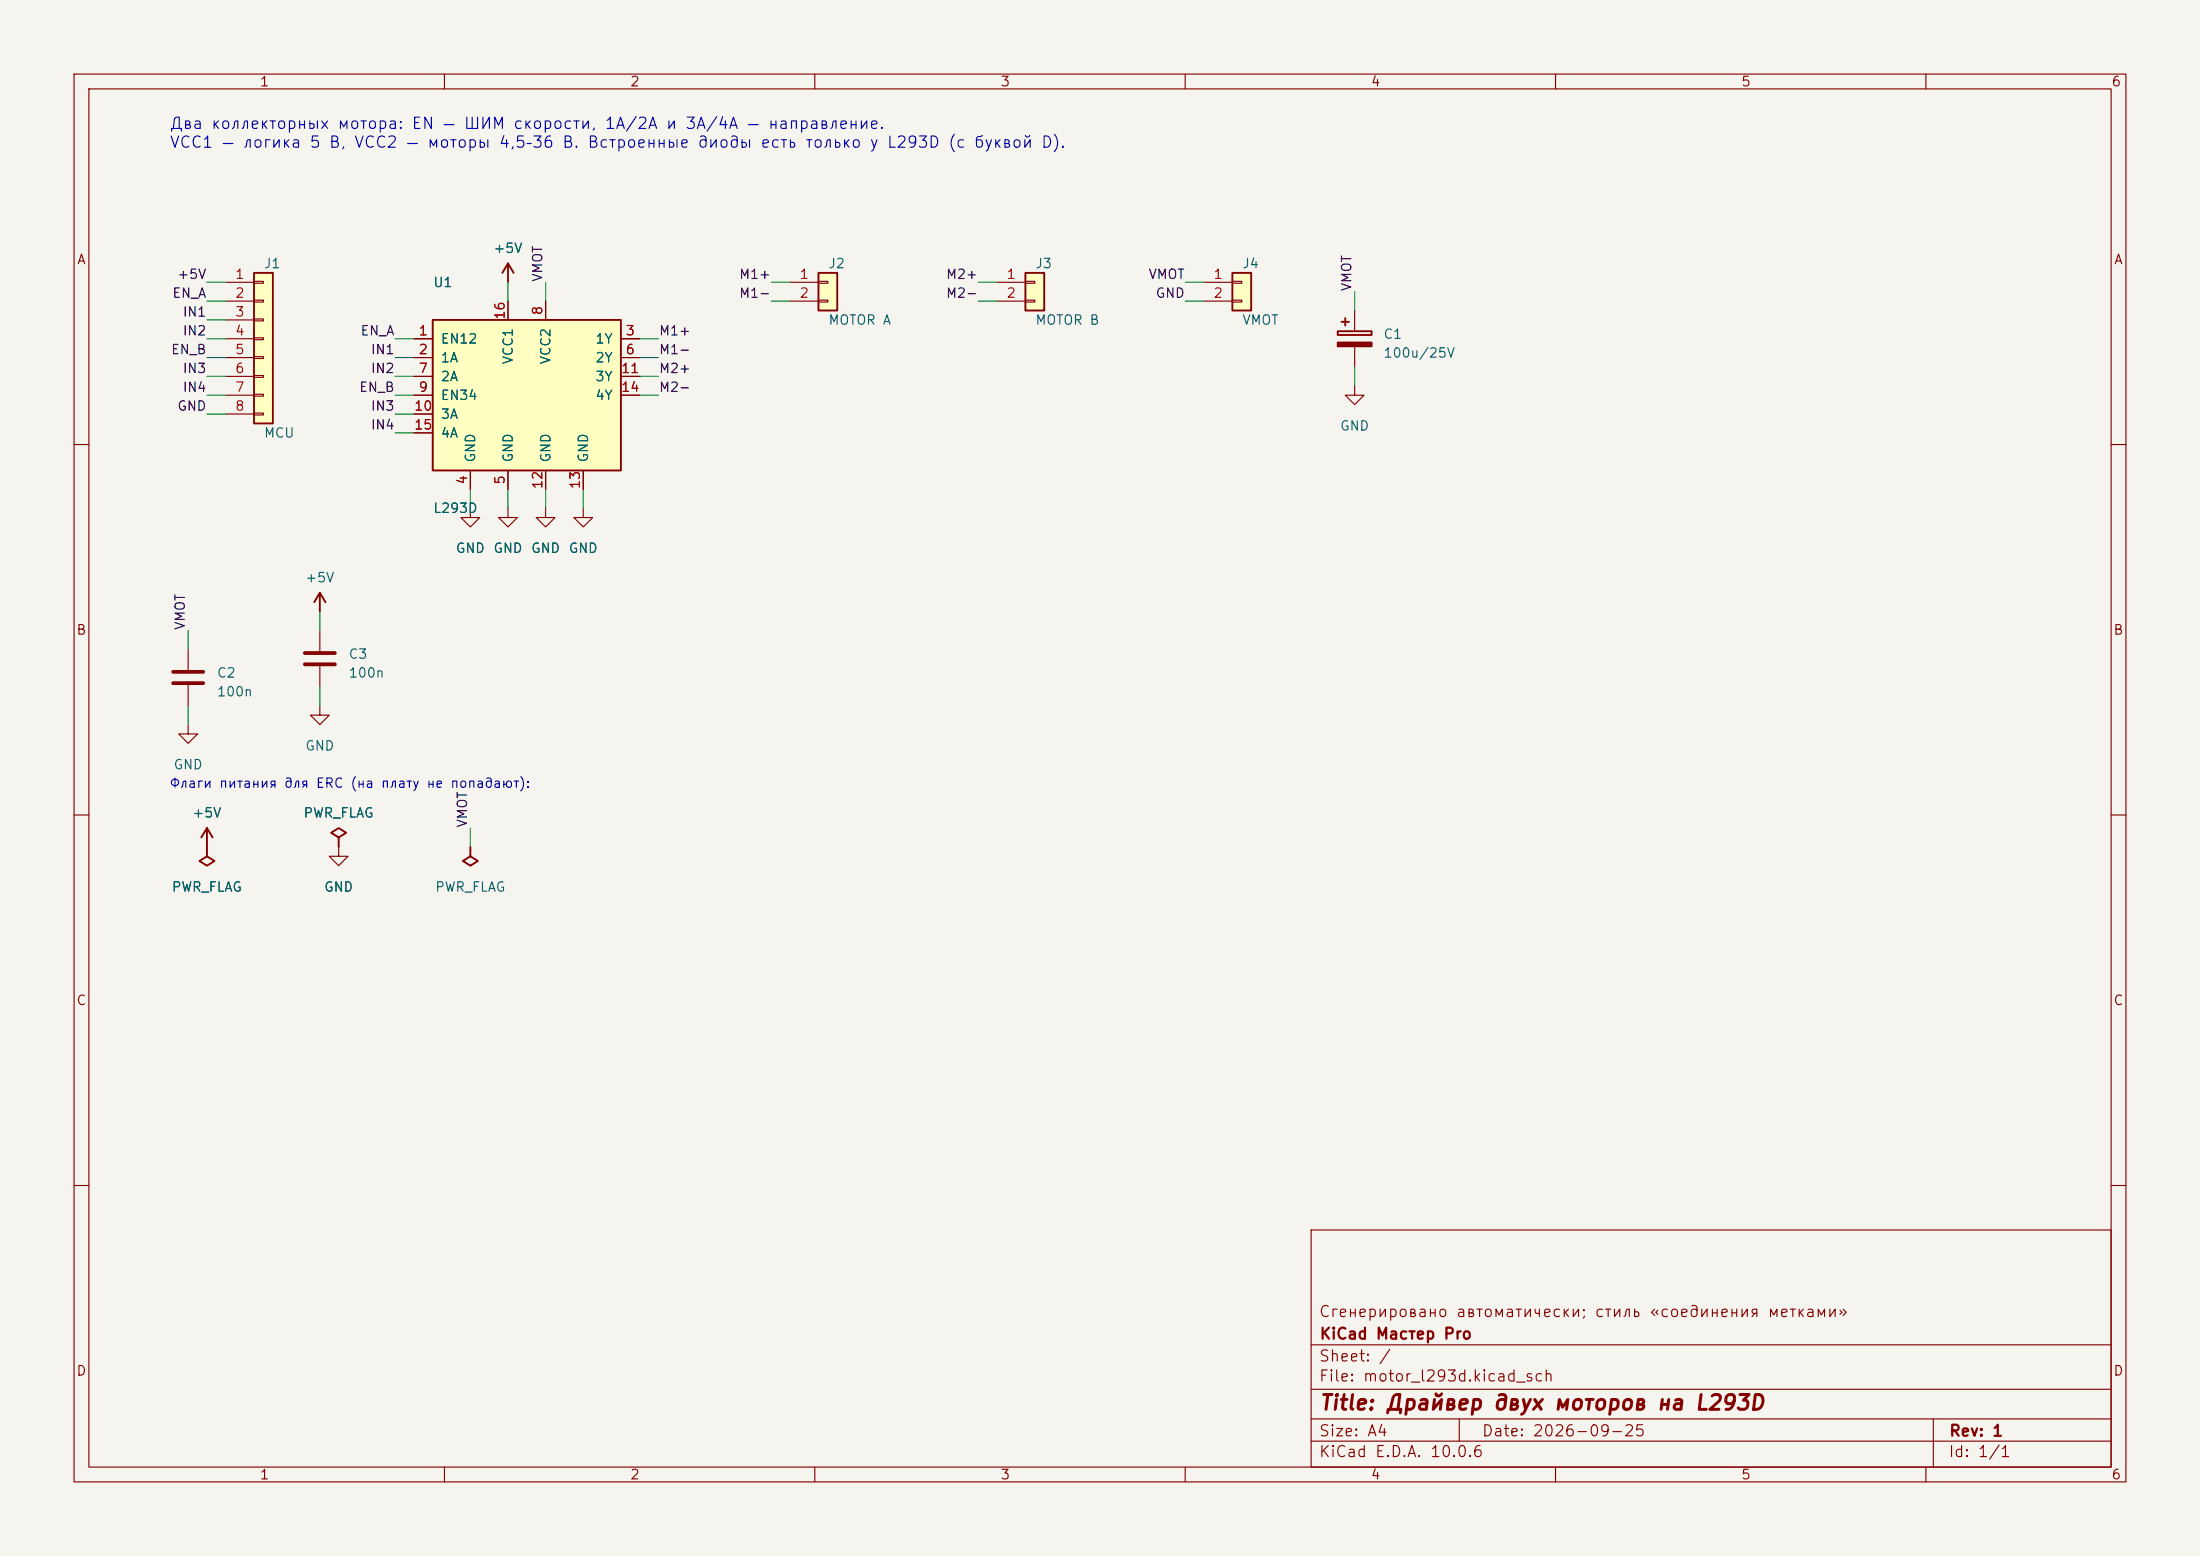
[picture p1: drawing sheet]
(kicad_sch (version 20231120) (generator "eeschema") (generator_version "8.0")
 (paper "A4")
 (title_block (title "Драйвер двух моторов на L293D") (date "2026-09-25") (rev "1") (company "KiCad Мастер Pro") (comment 1 "Сгенерировано автоматически; стиль «соединения метками»"))
 (lib_symbols (symbol "KiCadMaster:Conn_01x08" (pin_numbers) (pin_names (offset 0) hide) (exclude_from_sim no) (in_bom yes) (on_board yes) (property "Reference" "J" (at 0 12.7 0) (effects (font (size 1.27 1.27)))) (property "Value" "Conn_01x08" (at 0 -10.16 0) (effects (font (size 1.27 1.27)))) (property "Footprint" "" (at 0 0 0) (effects (font (size 1.27 1.27)) hide)) (property "Datasheet" "~" (at 0 0 0) (effects (font (size 1.27 1.27)) hide)) (property "Description" "Разъём" (at 0 0 0) (effects (font (size 1.27 1.27)) hide)) (symbol "Conn_01x08_0_1" (rectangle (start -1.27 11.43) (end 1.27 -8.89) (stroke (width 0.254) (type default)) (fill (type background))) (rectangle (start -1.27 10.287) (end 0 10.033) (stroke (width 0.1524) (type default)) (fill (type none))) (rectangle (start -1.27 7.747) (end 0 7.493) (stroke (width 0.1524) (type default)) (fill (type none))) (rectangle (start -1.27 5.207) (end 0 4.953) (stroke (width 0.1524) (type default)) (fill (type none))) (rectangle (start -1.27 2.667) (end 0 2.413) (stroke (width 0.1524) (type default)) (fill (type none))) (rectangle (start -1.27 0.127) (end 0 -0.127) (stroke (width 0.1524) (type default)) (fill (type none))) (rectangle (start -1.27 -2.413) (end 0 -2.667) (stroke (width 0.1524) (type default)) (fill (type none))) (rectangle (start -1.27 -4.953) (end 0 -5.207) (stroke (width 0.1524) (type default)) (fill (type none))) (rectangle (start -1.27 -7.493) (end 0 -7.747) (stroke (width 0.1524) (type default)) (fill (type none)))) (symbol "Conn_01x08_1_1" (pin passive line (at -5.08 10.16 0) (length 3.81) (name "Pin_1" (effects (font (size 1.27 1.27)))) (number "1" (effects (font (size 1.27 1.27))))) (pin passive line (at -5.08 7.62 0) (length 3.81) (name "Pin_2" (effects (font (size 1.27 1.27)))) (number "2" (effects (font (size 1.27 1.27))))) (pin passive line (at -5.08 5.08 0) (length 3.81) (name "Pin_3" (effects (font (size 1.27 1.27)))) (number "3" (effects (font (size 1.27 1.27))))) (pin passive line (at -5.08 2.54 0) (length 3.81) (name "Pin_4" (effects (font (size 1.27 1.27)))) (number "4" (effects (font (size 1.27 1.27))))) (pin passive line (at -5.08 0 0) (length 3.81) (name "Pin_5" (effects (font (size 1.27 1.27)))) (number "5" (effects (font (size 1.27 1.27))))) (pin passive line (at -5.08 -2.54 0) (length 3.81) (name "Pin_6" (effects (font (size 1.27 1.27)))) (number "6" (effects (font (size 1.27 1.27))))) (pin passive line (at -5.08 -5.08 0) (length 3.81) (name "Pin_7" (effects (font (size 1.27 1.27)))) (number "7" (effects (font (size 1.27 1.27))))) (pin passive line (at -5.08 -7.62 0) (length 3.81) (name "Pin_8" (effects (font (size 1.27 1.27)))) (number "8" (effects (font (size 1.27 1.27))))))) (symbol "KiCadMaster:L293D" (pin_numbers) (pin_names (offset 1.016)) (exclude_from_sim no) (in_bom yes) (on_board yes) (property "Reference" "U" (at -12.7 15.24 0) (effects (font (size 1.27 1.27)))) (property "Value" "L293D" (at -12.7 -15.24 0) (effects (font (size 1.27 1.27)))) (property "Footprint" "" (at 0 0 0) (effects (font (size 1.27 1.27)) hide)) (property "Datasheet" "~" (at 0 0 0) (effects (font (size 1.27 1.27)) hide)) (property "Description" "Сдвоенный H-мост L293D, DIP-16" (at 0 0 0) (effects (font (size 1.27 1.27)) hide)) (property "ki_keywords" "motor driver" (at 0 0 0) (effects (font (size 1.27 1.27)) hide)) (symbol "L293D_0_1" (rectangle (start -12.7 10.16) (end 12.7 -10.16) (stroke (width 0.254) (type default)) (fill (type background)))) (symbol "L293D_1_1" (pin input line (at -15.24 7.62 0) (length 2.54) (name "EN12" (effects (font (size 1.27 1.27)))) (number "1" (effects (font (size 1.27 1.27))))) (pin input line (at -15.24 5.08 0) (length 2.54) (name "1A" (effects (font (size 1.27 1.27)))) (number "2" (effects (font (size 1.27 1.27))))) (pin input line (at -15.24 2.54 0) (length 2.54) (name "2A" (effects (font (size 1.27 1.27)))) (number "7" (effects (font (size 1.27 1.27))))) (pin input line (at -15.24 0 0) (length 2.54) (name "EN34" (effects (font (size 1.27 1.27)))) (number "9" (effects (font (size 1.27 1.27))))) (pin input line (at -15.24 -2.54 0) (length 2.54) (name "3A" (effects (font (size 1.27 1.27)))) (number "10" (effects (font (size 1.27 1.27))))) (pin input line (at -15.24 -5.08 0) (length 2.54) (name "4A" (effects (font (size 1.27 1.27)))) (number "15" (effects (font (size 1.27 1.27))))) (pin output line (at 15.24 7.62 180) (length 2.54) (name "1Y" (effects (font (size 1.27 1.27)))) (number "3" (effects (font (size 1.27 1.27))))) (pin output line (at 15.24 5.08 180) (length 2.54) (name "2Y" (effects (font (size 1.27 1.27)))) (number "6" (effects (font (size 1.27 1.27))))) (pin output line (at 15.24 2.54 180) (length 2.54) (name "3Y" (effects (font (size 1.27 1.27)))) (number "11" (effects (font (size 1.27 1.27))))) (pin output line (at 15.24 0 180) (length 2.54) (name "4Y" (effects (font (size 1.27 1.27)))) (number "14" (effects (font (size 1.27 1.27))))) (pin power_in line (at -2.54 12.7 270) (length 2.54) (name "VCC1" (effects (font (size 1.27 1.27)))) (number "16" (effects (font (size 1.27 1.27))))) (pin power_in line (at 2.54 12.7 270) (length 2.54) (name "VCC2" (effects (font (size 1.27 1.27)))) (number "8" (effects (font (size 1.27 1.27))))) (pin power_in line (at -7.62 -12.7 90) (length 2.54) (name "GND" (effects (font (size 1.27 1.27)))) (number "4" (effects (font (size 1.27 1.27))))) (pin power_in line (at -2.54 -12.7 90) (length 2.54) (name "GND" (effects (font (size 1.27 1.27)))) (number "5" (effects (font (size 1.27 1.27))))) (pin power_in line (at 2.54 -12.7 90) (length 2.54) (name "GND" (effects (font (size 1.27 1.27)))) (number "12" (effects (font (size 1.27 1.27))))) (pin power_in line (at 7.62 -12.7 90) (length 2.54) (name "GND" (effects (font (size 1.27 1.27)))) (number "13" (effects (font (size 1.27 1.27))))))) (symbol "KiCadMaster:Conn_01x02" (pin_numbers) (pin_names (offset 0) hide) (exclude_from_sim no) (in_bom yes) (on_board yes) (property "Reference" "J" (at 0 5.08 0) (effects (font (size 1.27 1.27)))) (property "Value" "Conn_01x02" (at 0 -2.54 0) (effects (font (size 1.27 1.27)))) (property "Footprint" "" (at 0 0 0) (effects (font (size 1.27 1.27)) hide)) (property "Datasheet" "~" (at 0 0 0) (effects (font (size 1.27 1.27)) hide)) (property "Description" "Разъём" (at 0 0 0) (effects (font (size 1.27 1.27)) hide)) (symbol "Conn_01x02_0_1" (rectangle (start -1.27 3.81) (end 1.27 -1.27) (stroke (width 0.254) (type default)) (fill (type background))) (rectangle (start -1.27 2.667) (end 0 2.413) (stroke (width 0.1524) (type default)) (fill (type none))) (rectangle (start -1.27 0.127) (end 0 -0.127) (stroke (width 0.1524) (type default)) (fill (type none)))) (symbol "Conn_01x02_1_1" (pin passive line (at -5.08 2.54 0) (length 3.81) (name "Pin_1" (effects (font (size 1.27 1.27)))) (number "1" (effects (font (size 1.27 1.27))))) (pin passive line (at -5.08 0 0) (length 3.81) (name "Pin_2" (effects (font (size 1.27 1.27)))) (number "2" (effects (font (size 1.27 1.27))))))) (symbol "KiCadMaster:C_Polarized" (pin_numbers hide) (pin_names (offset 0) hide) (exclude_from_sim no) (in_bom yes) (on_board yes) (property "Reference" "C" (at 3.81 0.635 0) (effects (font (size 1.27 1.27)))) (property "Value" "C_Polarized" (at 3.81 -1.905 0) (effects (font (size 1.27 1.27)))) (property "Footprint" "" (at 0 0 0) (effects (font (size 1.27 1.27)) hide)) (property "Datasheet" "~" (at 0 0 0) (effects (font (size 1.27 1.27)) hide)) (property "Description" "Полярный конденсатор" (at 0 0 0) (effects (font (size 1.27 1.27)) hide)) (symbol "C_Polarized_0_1" (rectangle (start -2.286 0.508) (end 2.286 1.016) (stroke (width 0.254) (type default)) (fill (type none))) (rectangle (start -2.286 -1.016) (end 2.286 -0.508) (stroke (width 0.254) (type default)) (fill (type outline))) (polyline (pts (xy -1.778 2.286) (xy -0.762 2.286)) (stroke (width 0.254) (type default)) (fill (type none))) (polyline (pts (xy -1.27 2.794) (xy -1.27 1.778)) (stroke (width 0.254) (type default)) (fill (type none)))) (symbol "C_Polarized_1_1" (pin passive line (at 0 3.81 270) (length 2.794) (name "~" (effects (font (size 1.27 1.27)))) (number "1" (effects (font (size 1.27 1.27))))) (pin passive line (at 0 -3.81 90) (length 2.794) (name "~" (effects (font (size 1.27 1.27)))) (number "2" (effects (font (size 1.27 1.27))))))) (symbol "KiCadMaster:C" (pin_numbers hide) (pin_names (offset 0) hide) (exclude_from_sim no) (in_bom yes) (on_board yes) (property "Reference" "C" (at 3.81 0.635 0) (effects (font (size 1.27 1.27)))) (property "Value" "C" (at 3.81 -1.905 0) (effects (font (size 1.27 1.27)))) (property "Footprint" "" (at 0 0 0) (effects (font (size 1.27 1.27)) hide)) (property "Datasheet" "~" (at 0 0 0) (effects (font (size 1.27 1.27)) hide)) (property "Description" "Конденсатор" (at 0 0 0) (effects (font (size 1.27 1.27)) hide)) (symbol "C_0_1" (polyline (pts (xy -2.032 0.762) (xy 2.032 0.762)) (stroke (width 0.508) (type default)) (fill (type none))) (polyline (pts (xy -2.032 -0.762) (xy 2.032 -0.762)) (stroke (width 0.508) (type default)) (fill (type none)))) (symbol "C_1_1" (pin passive line (at 0 3.81 270) (length 3.048) (name "~" (effects (font (size 1.27 1.27)))) (number "1" (effects (font (size 1.27 1.27))))) (pin passive line (at 0 -3.81 90) (length 3.048) (name "~" (effects (font (size 1.27 1.27)))) (number "2" (effects (font (size 1.27 1.27))))))) (symbol "KiCadMaster:+5V" (power) (pin_numbers hide) (pin_names (offset 0) hide) (exclude_from_sim no) (in_bom yes) (on_board yes) (property "Reference" "#PWR" (at 0 -3.81 0) (effects (font (size 1.27 1.27)) hide)) (property "Value" "+5V" (at 0 3.556 0) (effects (font (size 1.27 1.27)))) (property "Footprint" "" (at 0 0 0) (effects (font (size 1.27 1.27)) hide)) (property "Datasheet" "~" (at 0 0 0) (effects (font (size 1.27 1.27)) hide)) (property "Description" "Символ питания: +5V" (at 0 0 0) (effects (font (size 1.27 1.27)) hide)) (symbol "+5V_0_1" (polyline (pts (xy -0.762 1.27) (xy 0 2.54)) (stroke (width 0.254) (type default)) (fill (type none))) (polyline (pts (xy 0 0) (xy 0 2.54)) (stroke (width 0.254) (type default)) (fill (type none))) (polyline (pts (xy 0 2.54) (xy 0.762 1.27)) (stroke (width 0.254) (type default)) (fill (type none)))) (symbol "+5V_1_1" (pin power_in line (at 0 0 90) (length 0) hide (name "+5V" (effects (font (size 1.27 1.27)))) (number "1" (effects (font (size 1.27 1.27))))))) (symbol "KiCadMaster:GND" (power) (pin_numbers hide) (pin_names (offset 0) hide) (exclude_from_sim no) (in_bom yes) (on_board yes) (property "Reference" "#PWR" (at 0 -6.35 0) (effects (font (size 1.27 1.27)) hide)) (property "Value" "GND" (at 0 -3.81 0) (effects (font (size 1.27 1.27)))) (property "Footprint" "" (at 0 0 0) (effects (font (size 1.27 1.27)) hide)) (property "Datasheet" "~" (at 0 0 0) (effects (font (size 1.27 1.27)) hide)) (property "Description" "Символ питания: GND" (at 0 0 0) (effects (font (size 1.27 1.27)) hide)) (symbol "GND_0_1" (polyline (pts (xy 0 0) (xy 0 -1.27) (xy 1.27 -1.27) (xy 0 -2.54) (xy -1.27 -1.27) (xy 0 -1.27)) (stroke (width 0) (type default)) (fill (type none)))) (symbol "GND_1_1" (pin power_in line (at 0 0 270) (length 0) hide (name "GND" (effects (font (size 1.27 1.27)))) (number "1" (effects (font (size 1.27 1.27))))))) (symbol "KiCadMaster:PWR_FLAG" (power) (pin_numbers hide) (pin_names (offset 0) hide) (exclude_from_sim no) (in_bom yes) (on_board yes) (property "Reference" "#FLG" (at 0 1.905 0) (effects (font (size 1.27 1.27)) hide)) (property "Value" "PWR_FLAG" (at 0 3.81 0) (effects (font (size 1.27 1.27)))) (property "Footprint" "" (at 0 0 0) (effects (font (size 1.27 1.27)) hide)) (property "Datasheet" "~" (at 0 0 0) (effects (font (size 1.27 1.27)) hide)) (property "Description" "Флаг: цепь запитана извне (для ERC)" (at 0 0 0) (effects (font (size 1.27 1.27)) hide)) (symbol "PWR_FLAG_0_1" (polyline (pts (xy 0 0) (xy 0 1.27) (xy -1.016 1.905) (xy 0 2.54) (xy 1.016 1.905) (xy 0 1.27)) (stroke (width 0.254) (type default)) (fill (type none)))) (symbol "PWR_FLAG_1_1" (pin power_out line (at 0 0 90) (length 0) hide (name "pwr" (effects (font (size 1.27 1.27)))) (number "1" (effects (font (size 1.27 1.27))))))))
 (symbol (lib_id "KiCadMaster:Conn_01x08") (at 35.56 48.26 0) (unit 1) (exclude_from_sim no) (in_bom yes) (on_board yes) (dnp no) (property "Reference" "J1" (at 35.56 35.56 0) (effects (font (size 1.27 1.27)) (justify left))) (property "Value" "MCU" (at 35.56 58.42 0) (effects (font (size 1.27 1.27)) (justify left))) (property "Footprint" "Connector_PinHeader_2.54mm:PinHeader_1x08_P2.54mm_Vertical" (at 35.56 48.26 0) (effects (font (size 1.27 1.27)) hide)) (property "Datasheet" "~" (at 35.56 48.26 0) (effects (font (size 1.27 1.27)) hide)) (property "Description" "Управление" (at 35.56 48.26 0) (effects (font (size 1.27 1.27)) hide)) (pin "1") (pin "2") (pin "3") (pin "4") (pin "5") (pin "6") (pin "7") (pin "8"))
 (wire (pts (xy 30.48 38.1) (xy 27.94 38.1)) (stroke (width 0) (type default)))
 (label "+5V" (at 27.94 38.1 180) (fields_autoplaced yes) (effects (font (size 1.27 1.27)) (justify right bottom)))
 (wire (pts (xy 30.48 40.64) (xy 27.94 40.64)) (stroke (width 0) (type default)))
 (label "EN_A" (at 27.94 40.64 180) (fields_autoplaced yes) (effects (font (size 1.27 1.27)) (justify right bottom)))
 (wire (pts (xy 30.48 43.18) (xy 27.94 43.18)) (stroke (width 0) (type default)))
 (label "IN1" (at 27.94 43.18 180) (fields_autoplaced yes) (effects (font (size 1.27 1.27)) (justify right bottom)))
 (wire (pts (xy 30.48 45.72) (xy 27.94 45.72)) (stroke (width 0) (type default)))
 (label "IN2" (at 27.94 45.72 180) (fields_autoplaced yes) (effects (font (size 1.27 1.27)) (justify right bottom)))
 (wire (pts (xy 30.48 48.26) (xy 27.94 48.26)) (stroke (width 0) (type default)))
 (label "EN_B" (at 27.94 48.26 180) (fields_autoplaced yes) (effects (font (size 1.27 1.27)) (justify right bottom)))
 (wire (pts (xy 30.48 50.8) (xy 27.94 50.8)) (stroke (width 0) (type default)))
 (label "IN3" (at 27.94 50.8 180) (fields_autoplaced yes) (effects (font (size 1.27 1.27)) (justify right bottom)))
 (wire (pts (xy 30.48 53.34) (xy 27.94 53.34)) (stroke (width 0) (type default)))
 (label "IN4" (at 27.94 53.34 180) (fields_autoplaced yes) (effects (font (size 1.27 1.27)) (justify right bottom)))
 (wire (pts (xy 30.48 55.88) (xy 27.94 55.88)) (stroke (width 0) (type default)))
 (label "GND" (at 27.94 55.88 180) (fields_autoplaced yes) (effects (font (size 1.27 1.27)) (justify right bottom)))
 (symbol (lib_id "KiCadMaster:L293D") (at 71.12 53.34 0) (unit 1) (exclude_from_sim no) (in_bom yes) (on_board yes) (dnp no) (property "Reference" "U1" (at 58.42 38.1 0) (effects (font (size 1.27 1.27)) (justify left))) (property "Value" "L293D" (at 58.42 68.58 0) (effects (font (size 1.27 1.27)) (justify left))) (property "Footprint" "Package_DIP:DIP-16_W7.62mm" (at 71.12 53.34 0) (effects (font (size 1.27 1.27)) hide)) (property "Datasheet" "~" (at 71.12 53.34 0) (effects (font (size 1.27 1.27)) hide)) (property "Description" "H-мосты" (at 71.12 53.34 0) (effects (font (size 1.27 1.27)) hide)) (pin "1") (pin "2") (pin "7") (pin "9") (pin "10") (pin "15") (pin "3") (pin "6") (pin "11") (pin "14") (pin "16") (pin "8") (pin "4") (pin "5") (pin "12") (pin "13"))
 (wire (pts (xy 55.88 45.72) (xy 53.34 45.72)) (stroke (width 0) (type default)))
 (label "EN_A" (at 53.34 45.72 180) (fields_autoplaced yes) (effects (font (size 1.27 1.27)) (justify right bottom)))
 (wire (pts (xy 55.88 48.26) (xy 53.34 48.26)) (stroke (width 0) (type default)))
 (label "IN1" (at 53.34 48.26 180) (fields_autoplaced yes) (effects (font (size 1.27 1.27)) (justify right bottom)))
 (wire (pts (xy 55.88 50.8) (xy 53.34 50.8)) (stroke (width 0) (type default)))
 (label "IN2" (at 53.34 50.8 180) (fields_autoplaced yes) (effects (font (size 1.27 1.27)) (justify right bottom)))
 (wire (pts (xy 55.88 53.34) (xy 53.34 53.34)) (stroke (width 0) (type default)))
 (label "EN_B" (at 53.34 53.34 180) (fields_autoplaced yes) (effects (font (size 1.27 1.27)) (justify right bottom)))
 (wire (pts (xy 55.88 55.88) (xy 53.34 55.88)) (stroke (width 0) (type default)))
 (label "IN3" (at 53.34 55.88 180) (fields_autoplaced yes) (effects (font (size 1.27 1.27)) (justify right bottom)))
 (wire (pts (xy 55.88 58.42) (xy 53.34 58.42)) (stroke (width 0) (type default)))
 (label "IN4" (at 53.34 58.42 180) (fields_autoplaced yes) (effects (font (size 1.27 1.27)) (justify right bottom)))
 (wire (pts (xy 86.36 45.72) (xy 88.9 45.72)) (stroke (width 0) (type default)))
 (label "M1+" (at 88.9 45.72 0) (fields_autoplaced yes) (effects (font (size 1.27 1.27)) (justify left bottom)))
 (wire (pts (xy 86.36 48.26) (xy 88.9 48.26)) (stroke (width 0) (type default)))
 (label "M1-" (at 88.9 48.26 0) (fields_autoplaced yes) (effects (font (size 1.27 1.27)) (justify left bottom)))
 (wire (pts (xy 86.36 50.8) (xy 88.9 50.8)) (stroke (width 0) (type default)))
 (label "M2+" (at 88.9 50.8 0) (fields_autoplaced yes) (effects (font (size 1.27 1.27)) (justify left bottom)))
 (wire (pts (xy 86.36 53.34) (xy 88.9 53.34)) (stroke (width 0) (type default)))
 (label "M2-" (at 88.9 53.34 0) (fields_autoplaced yes) (effects (font (size 1.27 1.27)) (justify left bottom)))
 (wire (pts (xy 68.58 40.64) (xy 68.58 38.1)) (stroke (width 0) (type default)))
 (symbol (lib_id "KiCadMaster:+5V") (at 68.58 38.1 0) (unit 1) (exclude_from_sim no) (in_bom yes) (on_board yes) (dnp no) (property "Reference" "#PWR01" (at 68.58 38.1 0) (effects (font (size 1.27 1.27)) hide)) (property "Value" "+5V" (at 68.58 33.5 0) (effects (font (size 1.27 1.27)))) (property "Footprint" "" (at 68.58 38.1 0) (effects (font (size 1.27 1.27)) hide)) (property "Datasheet" "" (at 68.58 38.1 0) (effects (font (size 1.27 1.27)) hide)) (property "Description" "" (at 68.58 38.1 0) (effects (font (size 1.27 1.27)) hide)) (pin "1"))
 (wire (pts (xy 73.66 40.64) (xy 73.66 38.1)) (stroke (width 0) (type default)))
 (label "VMOT" (at 73.66 38.1 90) (fields_autoplaced yes) (effects (font (size 1.27 1.27)) (justify left bottom)))
 (wire (pts (xy 63.5 66.04) (xy 63.5 68.58)) (stroke (width 0) (type default)))
 (symbol (lib_id "KiCadMaster:GND") (at 63.5 68.58 0) (unit 1) (exclude_from_sim no) (in_bom yes) (on_board yes) (dnp no) (property "Reference" "#PWR02" (at 63.5 68.58 0) (effects (font (size 1.27 1.27)) hide)) (property "Value" "GND" (at 63.5 73.98 0) (effects (font (size 1.27 1.27)))) (property "Footprint" "" (at 63.5 68.58 0) (effects (font (size 1.27 1.27)) hide)) (property "Datasheet" "" (at 63.5 68.58 0) (effects (font (size 1.27 1.27)) hide)) (property "Description" "" (at 63.5 68.58 0) (effects (font (size 1.27 1.27)) hide)) (pin "1"))
 (wire (pts (xy 68.58 66.04) (xy 68.58 68.58)) (stroke (width 0) (type default)))
 (symbol (lib_id "KiCadMaster:GND") (at 68.58 68.58 0) (unit 1) (exclude_from_sim no) (in_bom yes) (on_board yes) (dnp no) (property "Reference" "#PWR03" (at 68.58 68.58 0) (effects (font (size 1.27 1.27)) hide)) (property "Value" "GND" (at 68.58 73.98 0) (effects (font (size 1.27 1.27)))) (property "Footprint" "" (at 68.58 68.58 0) (effects (font (size 1.27 1.27)) hide)) (property "Datasheet" "" (at 68.58 68.58 0) (effects (font (size 1.27 1.27)) hide)) (property "Description" "" (at 68.58 68.58 0) (effects (font (size 1.27 1.27)) hide)) (pin "1"))
 (wire (pts (xy 73.66 66.04) (xy 73.66 68.58)) (stroke (width 0) (type default)))
 (symbol (lib_id "KiCadMaster:GND") (at 73.66 68.58 0) (unit 1) (exclude_from_sim no) (in_bom yes) (on_board yes) (dnp no) (property "Reference" "#PWR04" (at 73.66 68.58 0) (effects (font (size 1.27 1.27)) hide)) (property "Value" "GND" (at 73.66 73.98 0) (effects (font (size 1.27 1.27)))) (property "Footprint" "" (at 73.66 68.58 0) (effects (font (size 1.27 1.27)) hide)) (property "Datasheet" "" (at 73.66 68.58 0) (effects (font (size 1.27 1.27)) hide)) (property "Description" "" (at 73.66 68.58 0) (effects (font (size 1.27 1.27)) hide)) (pin "1"))
 (wire (pts (xy 78.74 66.04) (xy 78.74 68.58)) (stroke (width 0) (type default)))
 (symbol (lib_id "KiCadMaster:GND") (at 78.74 68.58 0) (unit 1) (exclude_from_sim no) (in_bom yes) (on_board yes) (dnp no) (property "Reference" "#PWR05" (at 78.74 68.58 0) (effects (font (size 1.27 1.27)) hide)) (property "Value" "GND" (at 78.74 73.98 0) (effects (font (size 1.27 1.27)))) (property "Footprint" "" (at 78.74 68.58 0) (effects (font (size 1.27 1.27)) hide)) (property "Datasheet" "" (at 78.74 68.58 0) (effects (font (size 1.27 1.27)) hide)) (property "Description" "" (at 78.74 68.58 0) (effects (font (size 1.27 1.27)) hide)) (pin "1"))
 (symbol (lib_id "KiCadMaster:Conn_01x02") (at 111.76 40.64 0) (unit 1) (exclude_from_sim no) (in_bom yes) (on_board yes) (dnp no) (property "Reference" "J2" (at 111.76 35.56 0) (effects (font (size 1.27 1.27)) (justify left))) (property "Value" "MOTOR A" (at 111.76 43.18 0) (effects (font (size 1.27 1.27)) (justify left))) (property "Footprint" "TerminalBlock_Phoenix:TerminalBlock_Phoenix_MKDS-1,5-2_1x02_P5.08mm_Horizontal" (at 111.76 40.64 0) (effects (font (size 1.27 1.27)) hide)) (property "Datasheet" "~" (at 111.76 40.64 0) (effects (font (size 1.27 1.27)) hide)) (property "Description" "Мотор A" (at 111.76 40.64 0) (effects (font (size 1.27 1.27)) hide)) (pin "1") (pin "2"))
 (wire (pts (xy 106.68 38.1) (xy 104.14 38.1)) (stroke (width 0) (type default)))
 (label "M1+" (at 104.14 38.1 180) (fields_autoplaced yes) (effects (font (size 1.27 1.27)) (justify right bottom)))
 (wire (pts (xy 106.68 40.64) (xy 104.14 40.64)) (stroke (width 0) (type default)))
 (label "M1-" (at 104.14 40.64 180) (fields_autoplaced yes) (effects (font (size 1.27 1.27)) (justify right bottom)))
 (symbol (lib_id "KiCadMaster:Conn_01x02") (at 139.7 40.64 0) (unit 1) (exclude_from_sim no) (in_bom yes) (on_board yes) (dnp no) (property "Reference" "J3" (at 139.7 35.56 0) (effects (font (size 1.27 1.27)) (justify left))) (property "Value" "MOTOR B" (at 139.7 43.18 0) (effects (font (size 1.27 1.27)) (justify left))) (property "Footprint" "TerminalBlock_Phoenix:TerminalBlock_Phoenix_MKDS-1,5-2_1x02_P5.08mm_Horizontal" (at 139.7 40.64 0) (effects (font (size 1.27 1.27)) hide)) (property "Datasheet" "~" (at 139.7 40.64 0) (effects (font (size 1.27 1.27)) hide)) (property "Description" "Мотор B" (at 139.7 40.64 0) (effects (font (size 1.27 1.27)) hide)) (pin "1") (pin "2"))
 (wire (pts (xy 134.62 38.1) (xy 132.08 38.1)) (stroke (width 0) (type default)))
 (label "M2+" (at 132.08 38.1 180) (fields_autoplaced yes) (effects (font (size 1.27 1.27)) (justify right bottom)))
 (wire (pts (xy 134.62 40.64) (xy 132.08 40.64)) (stroke (width 0) (type default)))
 (label "M2-" (at 132.08 40.64 180) (fields_autoplaced yes) (effects (font (size 1.27 1.27)) (justify right bottom)))
 (symbol (lib_id "KiCadMaster:Conn_01x02") (at 167.64 40.64 0) (unit 1) (exclude_from_sim no) (in_bom yes) (on_board yes) (dnp no) (property "Reference" "J4" (at 167.64 35.56 0) (effects (font (size 1.27 1.27)) (justify left))) (property "Value" "VMOT" (at 167.64 43.18 0) (effects (font (size 1.27 1.27)) (justify left))) (property "Footprint" "TerminalBlock_Phoenix:TerminalBlock_Phoenix_MKDS-1,5-2_1x02_P5.08mm_Horizontal" (at 167.64 40.64 0) (effects (font (size 1.27 1.27)) hide)) (property "Datasheet" "~" (at 167.64 40.64 0) (effects (font (size 1.27 1.27)) hide)) (property "Description" "Питание моторов" (at 167.64 40.64 0) (effects (font (size 1.27 1.27)) hide)) (pin "1") (pin "2"))
 (wire (pts (xy 162.56 38.1) (xy 160.02 38.1)) (stroke (width 0) (type default)))
 (label "VMOT" (at 160.02 38.1 180) (fields_autoplaced yes) (effects (font (size 1.27 1.27)) (justify right bottom)))
 (wire (pts (xy 162.56 40.64) (xy 160.02 40.64)) (stroke (width 0) (type default)))
 (label "GND" (at 160.02 40.64 180) (fields_autoplaced yes) (effects (font (size 1.27 1.27)) (justify right bottom)))
 (symbol (lib_id "KiCadMaster:C_Polarized") (at 182.88 45.72 0) (unit 1) (exclude_from_sim no) (in_bom yes) (on_board yes) (dnp no) (property "Reference" "C1" (at 186.69 45.085 0) (effects (font (size 1.27 1.27)) (justify left))) (property "Value" "100u/25V" (at 186.69 47.625 0) (effects (font (size 1.27 1.27)) (justify left))) (property "Footprint" "Capacitor_THT:CP_Radial_D6.3mm_P2.50mm" (at 182.88 45.72 0) (effects (font (size 1.27 1.27)) hide)) (property "Datasheet" "~" (at 182.88 45.72 0) (effects (font (size 1.27 1.27)) hide)) (property "Description" "Фильтр питания моторов" (at 182.88 45.72 0) (effects (font (size 1.27 1.27)) hide)) (pin "1") (pin "2"))
 (wire (pts (xy 182.88 41.91) (xy 182.88 39.37)) (stroke (width 0) (type default)))
 (label "VMOT" (at 182.88 39.37 90) (fields_autoplaced yes) (effects (font (size 1.27 1.27)) (justify left bottom)))
 (wire (pts (xy 182.88 49.53) (xy 182.88 52.07)) (stroke (width 0) (type default)))
 (symbol (lib_id "KiCadMaster:GND") (at 182.88 52.07 0) (unit 1) (exclude_from_sim no) (in_bom yes) (on_board yes) (dnp no) (property "Reference" "#PWR06" (at 182.88 52.07 0) (effects (font (size 1.27 1.27)) hide)) (property "Value" "GND" (at 182.88 57.47 0) (effects (font (size 1.27 1.27)))) (property "Footprint" "" (at 182.88 52.07 0) (effects (font (size 1.27 1.27)) hide)) (property "Datasheet" "" (at 182.88 52.07 0) (effects (font (size 1.27 1.27)) hide)) (property "Description" "" (at 182.88 52.07 0) (effects (font (size 1.27 1.27)) hide)) (pin "1"))
 (symbol (lib_id "KiCadMaster:C") (at 25.4 91.44 0) (unit 1) (exclude_from_sim no) (in_bom yes) (on_board yes) (dnp no) (property "Reference" "C2" (at 29.21 90.805 0) (effects (font (size 1.27 1.27)) (justify left))) (property "Value" "100n" (at 29.21 93.345 0) (effects (font (size 1.27 1.27)) (justify left))) (property "Footprint" "Capacitor_SMD:C_0805_2012Metric" (at 25.4 91.44 0) (effects (font (size 1.27 1.27)) hide)) (property "Datasheet" "~" (at 25.4 91.44 0) (effects (font (size 1.27 1.27)) hide)) (property "Description" "ВЧ-развязка VMOT" (at 25.4 91.44 0) (effects (font (size 1.27 1.27)) hide)) (pin "1") (pin "2"))
 (wire (pts (xy 25.4 87.63) (xy 25.4 85.09)) (stroke (width 0) (type default)))
 (label "VMOT" (at 25.4 85.09 90) (fields_autoplaced yes) (effects (font (size 1.27 1.27)) (justify left bottom)))
 (wire (pts (xy 25.4 95.25) (xy 25.4 97.79)) (stroke (width 0) (type default)))
 (symbol (lib_id "KiCadMaster:GND") (at 25.4 97.79 0) (unit 1) (exclude_from_sim no) (in_bom yes) (on_board yes) (dnp no) (property "Reference" "#PWR07" (at 25.4 97.79 0) (effects (font (size 1.27 1.27)) hide)) (property "Value" "GND" (at 25.4 103.19 0) (effects (font (size 1.27 1.27)))) (property "Footprint" "" (at 25.4 97.79 0) (effects (font (size 1.27 1.27)) hide)) (property "Datasheet" "" (at 25.4 97.79 0) (effects (font (size 1.27 1.27)) hide)) (property "Description" "" (at 25.4 97.79 0) (effects (font (size 1.27 1.27)) hide)) (pin "1"))
 (symbol (lib_id "KiCadMaster:C") (at 43.18 88.9 0) (unit 1) (exclude_from_sim no) (in_bom yes) (on_board yes) (dnp no) (property "Reference" "C3" (at 46.99 88.265 0) (effects (font (size 1.27 1.27)) (justify left))) (property "Value" "100n" (at 46.99 90.805 0) (effects (font (size 1.27 1.27)) (justify left))) (property "Footprint" "Capacitor_SMD:C_0805_2012Metric" (at 43.18 88.9 0) (effects (font (size 1.27 1.27)) hide)) (property "Datasheet" "~" (at 43.18 88.9 0) (effects (font (size 1.27 1.27)) hide)) (property "Description" "Развязка логики" (at 43.18 88.9 0) (effects (font (size 1.27 1.27)) hide)) (pin "1") (pin "2"))
 (wire (pts (xy 43.18 85.09) (xy 43.18 82.55)) (stroke (width 0) (type default)))
 (symbol (lib_id "KiCadMaster:+5V") (at 43.18 82.55 0) (unit 1) (exclude_from_sim no) (in_bom yes) (on_board yes) (dnp no) (property "Reference" "#PWR08" (at 43.18 82.55 0) (effects (font (size 1.27 1.27)) hide)) (property "Value" "+5V" (at 43.18 77.95 0) (effects (font (size 1.27 1.27)))) (property "Footprint" "" (at 43.18 82.55 0) (effects (font (size 1.27 1.27)) hide)) (property "Datasheet" "" (at 43.18 82.55 0) (effects (font (size 1.27 1.27)) hide)) (property "Description" "" (at 43.18 82.55 0) (effects (font (size 1.27 1.27)) hide)) (pin "1"))
 (wire (pts (xy 43.18 92.71) (xy 43.18 95.25)) (stroke (width 0) (type default)))
 (symbol (lib_id "KiCadMaster:GND") (at 43.18 95.25 0) (unit 1) (exclude_from_sim no) (in_bom yes) (on_board yes) (dnp no) (property "Reference" "#PWR09" (at 43.18 95.25 0) (effects (font (size 1.27 1.27)) hide)) (property "Value" "GND" (at 43.18 100.65 0) (effects (font (size 1.27 1.27)))) (property "Footprint" "" (at 43.18 95.25 0) (effects (font (size 1.27 1.27)) hide)) (property "Datasheet" "" (at 43.18 95.25 0) (effects (font (size 1.27 1.27)) hide)) (property "Description" "" (at 43.18 95.25 0) (effects (font (size 1.27 1.27)) hide)) (pin "1"))
 (text "Флаги питания для ERC (на плату не попадают):" (exclude_from_sim no) (at 22.86 106.68 0) (effects (font (size 1.27 1.27)) (justify left bottom)))
 (symbol (lib_id "KiCadMaster:+5V") (at 27.94 114.3 0) (unit 1) (exclude_from_sim no) (in_bom yes) (on_board yes) (dnp no) (property "Reference" "#PWR10" (at 27.94 114.3 0) (effects (font (size 1.27 1.27)) hide)) (property "Value" "+5V" (at 27.94 109.7 0) (effects (font (size 1.27 1.27)))) (property "Footprint" "" (at 27.94 114.3 0) (effects (font (size 1.27 1.27)) hide)) (property "Datasheet" "" (at 27.94 114.3 0) (effects (font (size 1.27 1.27)) hide)) (property "Description" "" (at 27.94 114.3 0) (effects (font (size 1.27 1.27)) hide)) (pin "1"))
 (symbol (lib_id "KiCadMaster:PWR_FLAG") (at 27.94 114.3 180) (unit 1) (exclude_from_sim no) (in_bom yes) (on_board yes) (dnp no) (property "Reference" "#FLG11" (at 27.94 114.3 0) (effects (font (size 1.27 1.27)) hide)) (property "Value" "PWR_FLAG" (at 27.94 119.7 0) (effects (font (size 1.27 1.27)))) (property "Footprint" "" (at 27.94 114.3 0) (effects (font (size 1.27 1.27)) hide)) (property "Datasheet" "" (at 27.94 114.3 0) (effects (font (size 1.27 1.27)) hide)) (property "Description" "" (at 27.94 114.3 0) (effects (font (size 1.27 1.27)) hide)) (pin "1"))
 (symbol (lib_id "KiCadMaster:GND") (at 45.72 114.3 0) (unit 1) (exclude_from_sim no) (in_bom yes) (on_board yes) (dnp no) (property "Reference" "#PWR12" (at 45.72 114.3 0) (effects (font (size 1.27 1.27)) hide)) (property "Value" "GND" (at 45.72 119.7 0) (effects (font (size 1.27 1.27)))) (property "Footprint" "" (at 45.72 114.3 0) (effects (font (size 1.27 1.27)) hide)) (property "Datasheet" "" (at 45.72 114.3 0) (effects (font (size 1.27 1.27)) hide)) (property "Description" "" (at 45.72 114.3 0) (effects (font (size 1.27 1.27)) hide)) (pin "1"))
 (symbol (lib_id "KiCadMaster:PWR_FLAG") (at 45.72 114.3 0) (unit 1) (exclude_from_sim no) (in_bom yes) (on_board yes) (dnp no) (property "Reference" "#FLG13" (at 45.72 114.3 0) (effects (font (size 1.27 1.27)) hide)) (property "Value" "PWR_FLAG" (at 45.72 109.7 0) (effects (font (size 1.27 1.27)))) (property "Footprint" "" (at 45.72 114.3 0) (effects (font (size 1.27 1.27)) hide)) (property "Datasheet" "" (at 45.72 114.3 0) (effects (font (size 1.27 1.27)) hide)) (property "Description" "" (at 45.72 114.3 0) (effects (font (size 1.27 1.27)) hide)) (pin "1"))
 (wire (pts (xy 63.5 114.3) (xy 63.5 111.76)) (stroke (width 0) (type default)))
 (label "VMOT" (at 63.5 111.76 90) (fields_autoplaced yes) (effects (font (size 1.27 1.27)) (justify left bottom)))
 (symbol (lib_id "KiCadMaster:PWR_FLAG") (at 63.5 114.3 180) (unit 1) (exclude_from_sim no) (in_bom yes) (on_board yes) (dnp no) (property "Reference" "#FLG14" (at 63.5 114.3 0) (effects (font (size 1.27 1.27)) hide)) (property "Value" "PWR_FLAG" (at 63.5 119.7 0) (effects (font (size 1.27 1.27)))) (property "Footprint" "" (at 63.5 114.3 0) (effects (font (size 1.27 1.27)) hide)) (property "Datasheet" "" (at 63.5 114.3 0) (effects (font (size 1.27 1.27)) hide)) (property "Description" "" (at 63.5 114.3 0) (effects (font (size 1.27 1.27)) hide)) (pin "1"))
 (text "Два коллекторных мотора: EN — ШИМ скорости, 1A/2A и 3A/4A — направление." (exclude_from_sim no) (at 22.86 17.78 0) (effects (font (size 1.524 1.524)) (justify left bottom)))
 (text "VCC1 — логика 5 В, VCC2 — моторы 4,5–36 В. Встроенные диоды есть только у L293D (с буквой D)." (exclude_from_sim no) (at 22.86 20.32 0) (effects (font (size 1.524 1.524)) (justify left bottom)))
 (sheet_instances (path "" (page "1"))))
